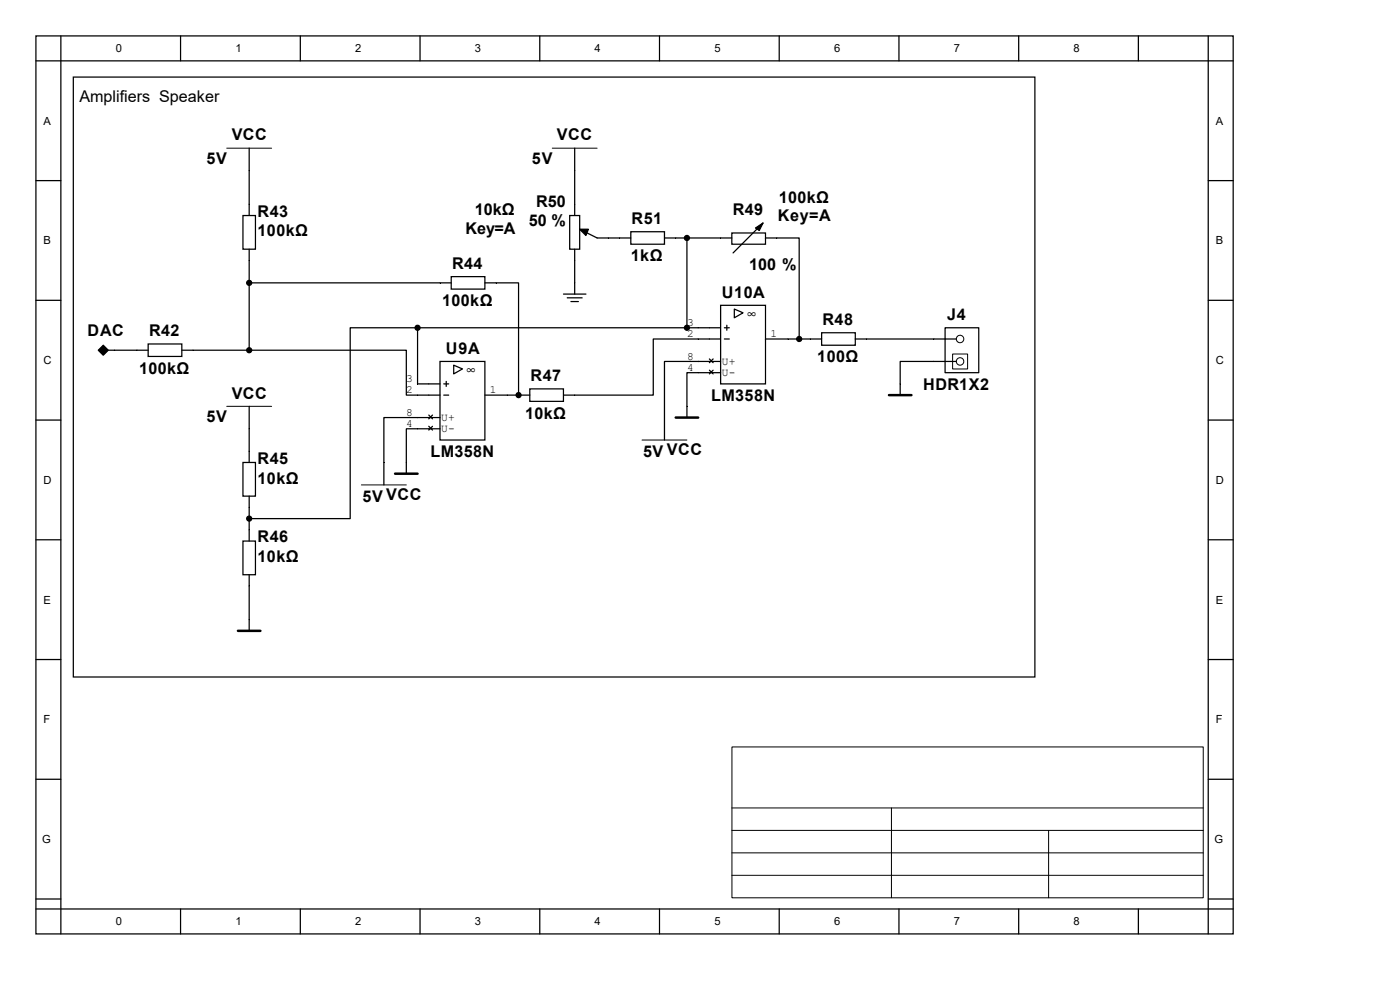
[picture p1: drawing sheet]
<svg xmlns="http://www.w3.org/2000/svg" width="297mm" height="210mm" viewBox="0 0 297 210" stroke-linecap="round" stroke-linejoin="round" font-family="sans-serif">
<g fill="none" stroke="#000" stroke-width=".26">
<path d="M7.6 7.6h254v190.5h-254zM7.6 12.9h254M12.9 7.6v190.5M15.6 16.4h204v127.2h-204zM38.3 7.6v5.3M63.7 7.6v5.3M89.1 7.6v5.3M114.5 7.6v5.3M139.9 7.6v5.3M165.3 7.6v5.3M190.7 7.6v5.3M216.1 7.6v5.3"/>
<path d="M241.5 7.6v5.3M256.3 7.6v190.5M7.6 38.3h5.3M52.9 31.4v14.3M121.9 31.4v14.3M256.3 38.3h5.3M51.5 45.7h2.7v7.2h-2.7zM52.9 52.9v21.4M95.7 58.7h7.2v2.6h-7.2zM120.9 45.7h2.1v7.2h-2.1zM121.9 52.9v9.5M123 48.6l3.7 1.9h7.1"/>
<path d="M133.8 49.2h7.2v2.6h-7.2zM141 50.5h14.3M145.7 50.5v19M155.3 49.4h7.1v2.4h-7.1zM161.9 47.3l-6.4 6.4M162.4 50.5h7.1v21.4M7.6 63.7h5.3M21.9 73.5l.8 .8-.8 .8-.8-.8zM23 74.3h8.4M31.4 73h7.2v2.6h-7.2zM38.6 74.3h14.3M52.9 74.3h33.3v9.5h7.1"/>
<path d="M52.9 60h42.8M88.6 69.5h-14.3v40.5h-21.4M88.6 69.5v11.9h4.7M88.6 69.5h64.3M93.3 76.7h9.6v16.6h-9.6zM96.3 77.5l1.8 .8-1.8 1zM102.9 60h7.1v23.8M119.5 62.4h4.8M120.3 63.2h3.2M121.1 64h1.6M150.5 76.1l.8 .8M150.5 78.5l.8 .8"/>
<path d="M151.3 76.1l-.8 .8M151.3 78.5l-.8 .8M152.9 64.8h9.5v16.6h-9.5zM152.9 76.7h-11.9v16.6M152.9 71.9h-14.3v11.9h-19.1M152.9 79.1h-7.2v9.5M153.7 71.9h1M153.7 69.5h1M154.2 69v1.1M155.8 65.6l1.8 .8-1.8 1zM162.4 71.9h11.9M174.3 70.6h7.2v2.6h-7.2z"/>
<path d="M181.5 71.9h21.4M200.5 69.5h7.1v9.6h-7.1zM202.9 76.7h-11.9v7.1M256.3 63.7h5.3M7.6 89.1h5.3M51.5 98.1h2.7v7.2h-2.7zM52.9 86.2v11.9M91 88.1l.8 .7M91 90.4l.8 .8M91.8 88.1l-.8 .7M91.8 90.4l-.8 .8M93.3 88.6h-11.9v14.3"/>
<path d="M93.3 91h-7.1v9.5M94.1 83.8h1.1M94.1 81.4h1.1M94.7 80.9v1.1M102.9 83.8h9.5M112.4 82.5h7.1v2.6h-7.1zM256.3 89.1h5.3M7.6 114.5h5.3M51.5 114.8h2.7v7.1h-2.7zM52.9 105.3v9.5M256.3 114.5h5.3M7.6 139.9h5.3"/>
<path d="M52.9 121.9v11.9M256.3 139.9h5.3M7.6 165.3h5.3M256.3 165.3h5.3M7.6 190.7h5.3M7.6 192.8h254M38.3 192.8v5.3M63.7 192.8v5.3M89.1 192.8v5.3M114.5 192.8v5.3M139.9 192.8v5.3M165.3 192.8v5.3"/>
<path d="M190.7 192.8v5.3M216.1 192.8v5.3M241.5 192.8v5.3M256.3 190.7h5.3"/>
</g>
<g fill="none" stroke="#000" stroke-width=".21">
<path d="M48.1 31.4h9.5M117.2 31.4h9.5M21.9 74l.3 .3-.3 .3-.3-.3zM202.1 75.1h3.2v3.2h-3.2zM48.1 86.2h9.5M136.2 93.3h9.5M76.7 102.9h9.5M155.3 158.5h100v32h-100zM155.3 171.4h100M155.3 176.2h100M189.1 171.4v19M222.5 176.2v14.2"/>
<path d="M155.3 180.9h100M155.3 185.7h100"/>
<circle cx="203.7" cy="76.7" r=".79"/>
<circle cx="203.7" cy="71.9" r=".79"/>
</g>
<g fill="#000" stroke="#000" stroke-width=".26">
<path d="M123 48.6h1.8l-.5 1.4zM160.3 48.4l1.6-1.1-.8 1.6z"/>
<path d="M21.9 73.2l1.1 1.1-1.1 1.1-1.1-1.1z" fill-rule="evenodd"/>
<circle cx="145.7" cy="50.5" r=".53"/>
<circle cx="52.9" cy="60" r=".53"/>
<circle cx="52.9" cy="74.3" r=".53"/>
<circle cx="88.6" cy="69.5" r=".53"/>
<circle cx="145.7" cy="69.5" r=".53"/>
<circle cx="169.5" cy="71.9" r=".53"/>
<circle cx="110" cy="83.8" r=".53"/>
<circle cx="52.9" cy="110" r=".53"/>
</g>
<path d="M143.4 88.6h4.7M188.6 83.8h4.8M83.8 100.5h4.8M50.5 133.8h4.7" fill="none" stroke="#000" stroke-width=".53"/>
<g font-size="3.4">
<text x="16.8" y="21.6">Amplifiers Speaker</text>
<text x="49.1" y="29.8">VCC</text>
<text x="118.2" y="29.8">VCC</text>
<text x="43.8" y="34.8">5V</text>
<text x="112.9" y="34.8">5V</text>
<text x="54.7" y="45.9">R43</text>
<text x="100.8" y="45.7">10kΩ</text>
<text x="113.7" y="43.8">R50</text>
<text x="134" y="47.5">R51</text>
<text x="155.4" y="45.7">R49</text>
<text x="165" y="46.9">Key=A</text>
<text x="165.2" y="43">100kΩ</text>
<text x="54.7" y="50.2">100kΩ</text>
<text x="98.8" y="49.6">Key=A</text>
<text x="112.2" y="48">50 %</text>
<text x="95.9" y="57.1">R44</text>
<text x="133.9" y="55.5">1kΩ</text>
<text x="159" y="57.3">100 %</text>
<text x="93.8" y="65">100kΩ</text>
<text x="153.1" y="63.1">U10A</text>
<text x="18.6" y="71.3">DAC</text>
<text x="31.6" y="71.3">R42</text>
<text x="158.5" y="67.6">∞</text>
<text x="174.5" y="69">R48</text>
<text x="201" y="67.9">J4</text>
<text x="94.6" y="75.1">U9A</text>
<text x="173.4" y="76.9">100Ω</text>
<text x="29.5" y="79.3">100kΩ</text>
<text x="98.9" y="79.5">∞</text>
<text x="112.6" y="80.9">R47</text>
<text x="195.9" y="82.7">HDR1X2</text>
<text x="43.8" y="89.6">5V</text>
<text x="49.1" y="84.6">VCC</text>
<text x="111.4" y="88.8">10kΩ</text>
<text x="150.9" y="85.1">LM358N</text>
<text x="54.7" y="98.3">R45</text>
<text x="91.3" y="97">LM358N</text>
<text x="136.4" y="97">5V VCC</text>
<text x="54.7" y="102.6">10kΩ</text>
<text x="76.9" y="106.5">5V VCC</text>
<text x="54.7" y="115">R46</text>
<text x="54.7" y="119.2">10kΩ</text>
</g>
<g font-size="2.4">
<text x="24.6" y="11.1">0</text>
<text x="50" y="11.1">1</text>
<text x="75.4" y="11.1">2</text>
<text x="100.8" y="11.1">3</text>
<text x="126.2" y="11.1">4</text>
<text x="151.6" y="11.1">5</text>
<text x="177" y="11.1">6</text>
<text x="202.4" y="11.1">7</text>
<text x="227.8" y="11.1">8</text>
<text x="9.2" y="26.5">A</text>
<text x="257.9" y="26.5">A</text>
<text x="9.2" y="51.9">B</text>
<text x="257.9" y="51.9">B</text>
<text x="145.8" y="69.1">3</text>
<text x="145.8" y="71.5">2</text>
<text x="163.4" y="71.5">1</text>
<text x="9.2" y="77.3">C</text>
<text x="145.8" y="76.3">8</text>
<text x="153.2" y="77.3">U+</text>
<text x="257.9" y="77.3">C</text>
<text x="86.2" y="81">3</text>
<text x="86.2" y="83.4">2</text>
<text x="103.9" y="83.4">1</text>
<text x="145.8" y="78.7">4</text>
<text x="153.2" y="79.7">U-</text>
<text x="86.2" y="88.2">8</text>
<text x="93.6" y="89.2">U+</text>
<text x="86.2" y="90.6">4</text>
<text x="93.6" y="91.6">U-</text>
<text x="9.2" y="102.7">D</text>
<text x="257.9" y="102.7">D</text>
<text x="9.2" y="128.1">E</text>
<text x="257.9" y="128.1">E</text>
<text x="9.2" y="153.5">F</text>
<text x="257.9" y="153.5">F</text>
<text x="8.9" y="178.9">G</text>
<text x="257.6" y="178.9">G</text>
<text x="24.6" y="196.3">0</text>
<text x="50" y="196.3">1</text>
<text x="75.4" y="196.3">2</text>
<text x="100.8" y="196.3">3</text>
<text x="126.2" y="196.3">4</text>
<text x="151.6" y="196.3">5</text>
<text x="177" y="196.3">6</text>
<text x="202.4" y="196.3">7</text>
<text x="227.8" y="196.3">8</text>
</g>
</svg>
